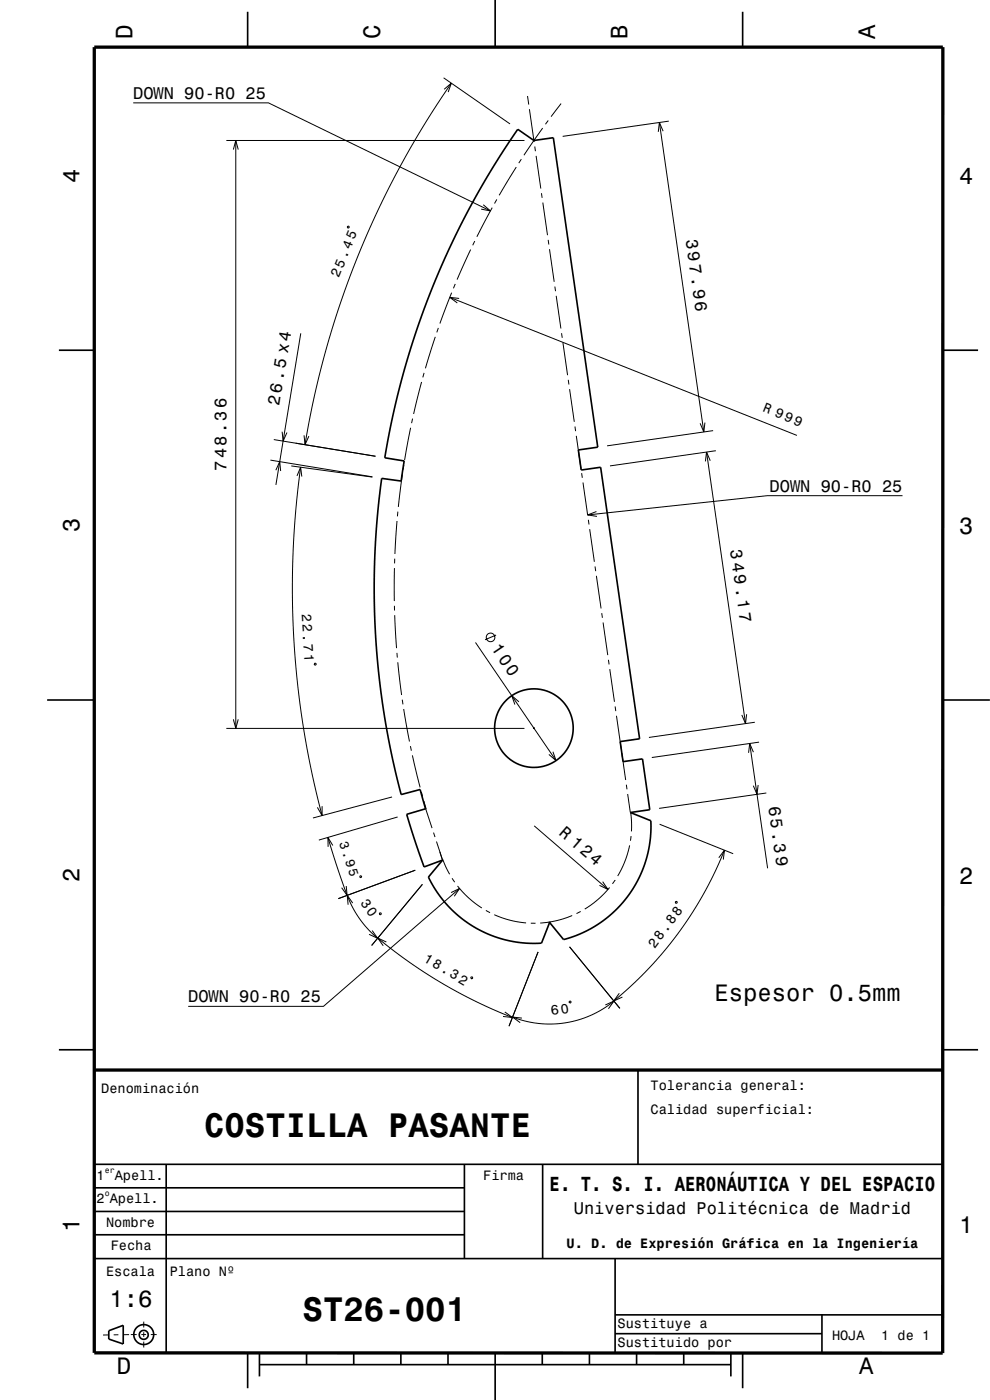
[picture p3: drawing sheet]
<svg xmlns="http://www.w3.org/2000/svg" width="210mm" height="297mm" viewBox="0 0 210 297" stroke-linecap="round" stroke-linejoin="round" font-family="sans-serif">
<g fill="none" stroke="#000" stroke-width=".21">
<path d="M94.1 16.5l14.1 9.8M94.2 18.9l1.5-1.3-.6 1.9M95.7 17.6l-5.6 8.6-5.1 8.9-4.8 9.4-4.3 9.8-3.8 10.3-2.8 9.1-2.6 10.4-2 10.2M28.3 21.8h28.6l47.1 22.9M48 29.8h63.3M49.5 31.7l.5-1.9 .5 1.9M50 29.8v124.7M109.5 35.4l-3.6 6M110.6 33.8l-.6 .8M111.9 20.4l.3 1.8M112.3 23.2l1 6.9M113.4 31.1l.2 1"/>
<path d="M113.7 33.1l1 6.9M115.1 27.2l-4 5.7M116.3 25.6l-.6 .8M119 22l-2.1 2.8M139.9 26l9.4 65.6M140.7 27.8l-.8-1.8-.3 2M141.9 25.7l-22.5 3.2M73.7 48h.3v.3h-.3zM99.8 52.9l-2.8 6.4M100.7 51.1l-.4 .9M102.5 43.4l1.5 1.3-1.9-.3M104.4 44l-3.2 6.2"/>
<path d="M105.4 42.3l-.5 .9M114.9 41l.1 1M115.1 43l1 6.9M116.3 50.9l.1 1M116.6 52.9l1 6.9M63.8 70.7l-5.3 32.2M90 79.1l-.3 1M92.3 71.5l-2.1 6.6M93 69.6l-.3 .9M95.4 63.1l73.6 29.3M95.8 62.1l-2.5 6.5M96.6 60.2l-.4 1"/>
<path d="M97.4 63.3l-2-.2 1.6 1.2M117.7 60.8l.1 1M118 62.8l1 6.9M119.1 70.7l.2 1M119.4 72.7l1 6.9M57.4 97.6l21.6 3.6M58.1 93.3l21.5 3.5M58.5 99.8l.8-1.9 .2 2M59.9 91.6l.1 2 .9-1.8M61.8 98.8l17.2 2.4M63.8 99.1l-1.1 9.2-.5 9-.2 10 .4 9 .8 9.2 1.3 9.4 1.7 9.1 2.1 9M64.5 92.4l.2 1.9 .8-1.8"/>
<path d="M85.7 98.6l-.2 1M87.1 90.8l-1.3 6.8M87.5 88.8l-.2 1M89.4 81l-1.7 6.8M120.5 80.6l.2 1M120.8 82.6l1 6.9M122 90.5l.1 1M122.2 92.5l1 6.9M149.5 89.7l-.2 1.9-.8-1.8M149.9 95.9l8.2 57.6M150.7 97.7l-.8-1.8-.3 2M151.3 91.4l-22.5 3.2"/>
<path d="M151.9 95.6l-22.5 3.2M63 101l.8-1.9 .2 2M83.7 118.5v1M84.2 110.5l-.4 7M84.4 108.5l-.1 1M85.4 100.6l-.9 6.9M123.4 100.4l.1 1M123.7 102.4l1 6.9M124.8 110.3l.1 1M125.1 112.3l1 6.9M126.5 108.5l-1.8 .7 1.9 .3M191.4 105.2h-28.6l-38.1 4"/>
<path d="M83.7 128.5v1M83.7 120.5l-.1 7M83.7 130.5l.4 7M84.2 138.5l.1 1M100.9 136.3l17 25.1M105.2 134.7l-2.3 1M126.2 120.2l.2 1M126.5 122.2l1 6.9M127.6 130.1l.2 1M127.9 132.1l1 6.9M129.1 140l.1 1M48 154.5h63.3"/>
<path d="M49.5 152.6l.5 1.9 .5-1.9M66.8 140.7l.3 .1-.2 .3-.2-.1zM84.4 140.5l.8 6.9M85.3 148.4l.2 1M85.6 150.4l1.3 6.9M87.1 158.3l.2 1M110.1 148.9l-1.5-1.3 .6 1.9M117.3 159.5l.6 1.9-1.5-1.3M129.3 142l1 6.9M130.5 149.9l.1 1M130.8 151.8l1 7M131.9 159.8l.8 5.7"/>
<path d="M158.4 151.5l-.3 2-.7-1.8M159 157.7l3.8 26.5M159.8 159.6l-.8-1.9-.2 2M160.1 153.2l-22.4 3.2M161 157.4l-22.7 3.3M68.3 171v2l-1-1.7M69.6 177.7l1.8 5.9 2.2 6.4M70.6 179.4l-1-1.7v2M83.2 169.1l-16.8 4.4M84.3 173.3l-16.7 4.9M87.5 160.2l1.6 6.8M89.4 168l.2 1"/>
<path d="M89.9 169.9l.5 1.8M90.3 171.6l1.3 4.1M92 176.6l.3 1M92.6 178.5l1.3 4.2M113.3 175.2l15.7 13.5M132.9 166.5l.1 1M133.1 168.4l.6 3.9M133.6 179.3l-.9 3.2-1.7 3.3M133.7 172.3v.1M133.8 172.3l.1 4.1M133.9 177.4l-.2 1M139.9 174.9l15.6 6.2"/>
<path d="M160.8 166.5l-.2 2-.8-1.8M162.6 168.2l-22.8 3.3M73.4 188l.2 2-1.1-1.7M73.7 189.9l1.1 2.6 1.5 2.5 2 2.3 1.8 1.7M74.8 191.6l-1.1-1.7 .1 2M76.4 185.8l.3 .1-.1 .2h-.3zM78.9 197.4l1.2 1.6-1.8-.8M80.1 199l6.4 4.9 6.7 4.3 7.9 4.3 7.6 3.4M80.5 193.7h.3v.3h-.3zM82 199.8l-1.9-.8 1.2 1.6M88.1 184.6l-16.3 6M89.6 187.6l-10.8 13"/>
<path d="M93.3 180.7l.5 1.6M93.9 182.3l1.5 3.2M95.7 189.4l1.8-.9-1.1 1.6M95.9 186.3l.6 .8M97 187.9l2.4 2.6 2.8 2.1M97.5 188.5l-28.9 25h-28.7M103.1 193.1l.8 .5M104.9 194l3.3 1.2 3.4 .6M112.6 195.8l1 .1M121.4 194.2l-3.1 1.1-3.7 .5M123.2 193.4l-.9 .4M127.8 187l1.2 1.7-1.8-.9"/>
<path d="M129.3 188.3l-2.4 2.5-2.9 2.1M130.5 186.7l-.6 .8M143.3 191.3h.3v.3h-.3zM152.5 182l1.2-1.6-.3 2M153.7 180.4l-2.2 4.9-2.3 4.4-2.3 3.8-3.1 4.6-3.3 4.1-3.1 3.5-3.4 3.4-3.8 3.2M99.9 207.3h.3v.3h-.3zM107.1 214.7l1.6 1.2-2-.3M110.7 216l-2-.2 1.6 1.1M114.1 201.9l-6.1 15.8M120.8 200.9l10.7 13M120.8 212.4l.3 .1-.1 .3-.3-.1zM128.4 213.2l1.8-.8-1.1 1.6"/>
<path d="M130.2 212.4l-2.3 1.6-2.4 1.3-2.3 .9-2.9 .7-2.8 .3-3.2-.1-2.7-.4-2.9-.9M131.4 210.7l-1.2 1.6 1.8-.8M23.1 283.2h-1.2M25.1 283.2h-1M27.4 283.1l-1.3 .1M27.7 283.1h1.3M30 283.1h1M30.5 280.4v1.2M30.5 282.6v1M30.5 284.6v1.3M32 283.1h1.2"/>
<circle cx="104.1" cy="135.2" r=".91"/>
</g>
<g fill="none" stroke="#000" stroke-width=".35">
<path d="M52.5 2.5v7.5M105 0v10M157.5 2.5v7.5M109.8 27.4l3.5 2.4 4.1-.6 9.4 65.7-4.1 .6 .6 4.2 4.1-.6 8.3 57.6-4.1 .6 .6 4.3 4.1-.6 1.5 10.8-4.1 .6 4.4 1.7v.6l-.1 2.7-.3 2-.5 2.5-.8 2.3-.9 2.1-1.2 2.2-1.3 1.8-1.6 1.9-2.4 2.3-2.8 2-3.1 1.6-3.5 1.2-3-3.6-1.7 4.4h-1l-3.5-.1-3.4-.7-3.4-1.1-3.1-1.6-2.8-2-2.6-2.4-2.2-2.7-1.9-3.2-.1-.2 3-3.6-3.9 1.4-3.7-11.1 4-1.2-1.2-4.1-4 1.1-2.2-9.4-1.7-9.6-1.2-9.7-.6-10.7v-7.8l.2-6 .6-7 .7-6.4 .1-.5 4.1 .6 .6-4.3-4.1-.7 2-10.1 2.9-11.1 1.9-6 2.5-6.8 2.5-6.2 3.1-6.6 3.1-6.3 3.2-5.6 3.3-5.4zM12.5 74.3h7.5M200 74.3h7.5M10 148.5h10M200 148.5h10M12.5 222.7h7.5M135.3 227v20M200 222.7h7.5M19.9 247h180"/>
<path d="M19.9 257h78.7M19.9 252h78.6M35.2 247v40M98.5 247v20M115.1 247v20M19.9 267h180M19.9 261.9h78.7M130.5 267v20M130.5 278.9h69.4M174.4 278.9v8.1M23.1 282.3l3-1.1v3.9l-3-1zM52.5 287v7.5"/>
<path d="M55 289.5h100M55 287v5M65 287v2.5M75 287v2.5M85 287v2.5M95 287v2.5M105 287v10M115 287v2.5M125 287v2.5M130.5 282.9h43.9M135 287v2.5M145 287v2.5"/>
<path d="M155 287v5M157.5 287v7.5"/>
<circle cx="113.3" cy="154.5" r="8.3"/>
<circle cx="30.5" cy="283.2" r=".96"/>
<circle cx="30.5" cy="283.1" r="2.11"/>
</g>
<path d="M20 10h180v277h-180zM19.9 227h180" fill="none" stroke="#000" stroke-width=".7" stroke-linecap="butt"/>
<g fill="#000">
<path d="M113.1 29.6h.3v.4h-.3z" fill-rule="evenodd"/>
<path d="M113.1 154.3h.3v.4h-.3z" fill-rule="evenodd"/>
<path d="M116.4 195.5h.4v.4h-.4z" fill-rule="evenodd"/>
</g>
<g font-size="7.2">
<text x="43.3" y="241.1">COSTILLA PASANTE</text>
<text x="64.2" y="280.1">ST26-001</text>
</g>
<g font-size="5">
<text x="28.1" y="8.2" transform="rotate(-90 28.1 8.2)">D</text>
<text x="80.6" y="8.2" transform="rotate(-90 80.6 8.2)">C</text>
<text x="133.1" y="8.2" transform="rotate(-90 133.1 8.2)">B</text>
<text x="185.6" y="8.2" transform="rotate(-90 185.6 8.2)">A</text>
<text x="16.8" y="38.7" transform="rotate(-90 16.8 38.7)">4</text>
<text x="203.5" y="39">4</text>
<text x="16.8" y="112.9" transform="rotate(-90 16.8 112.9)">3</text>
<text x="203.5" y="113.2">3</text>
<text x="16.8" y="187.1" transform="rotate(-90 16.8 187.1)">2</text>
<text x="203.5" y="187.4">2</text>
<text x="151.6" y="212.4">Espesor 0.5mm</text>
<text x="16.8" y="261.3" transform="rotate(-90 16.8 261.3)">1</text>
<text x="203.5" y="261.6">1</text>
<text x="23.3" y="277.4">1:6</text>
<text x="24.8" y="291.5">D</text>
<text x="182.3" y="291.5">A</text>
</g>
<text font-size="4.3" x="116.6" y="252.7">E. T. S. I. AERONÁUTICA Y DEL ESPACIO</text>
<g font-size="3.6">
<text x="28.3" y="21">DOWN 90-R0 25</text>
<text x="145.5" y="50.8" transform="rotate(82 145.5 50.8)">397.96</text>
<text x="59.2" y="86.2" transform="rotate(-81 59.2 86.2)">26.5 x4</text>
<text x="48" y="99.9" transform="rotate(-90 48 99.9)">748.36</text>
<text x="163.3" y="104.3">DOWN 90-R0 25</text>
<text x="154.9" y="116.7" transform="rotate(82 154.9 116.7)">349.17</text>
<text x="104.1" y="137.5" transform="rotate(56 104.1 137.5)">100</text>
<text x="163" y="171.2" transform="rotate(82 163 171.2)">65.39</text>
<text x="118.4" y="176.9" transform="rotate(41 118.4 176.9)">R 124</text>
<text x="39.9" y="212.6">DOWN 90-R0 25</text>
<text x="121.7" y="257.5">Universidad Politécnica de Madrid</text>
</g>
<g font-size="2.9">
<text x="71.9" y="59" transform="rotate(-68 71.9 59)">25.45</text>
<text x="161.7" y="87.3" transform="rotate(22 161.7 87.3)">R 999</text>
<text x="64" y="130.3" transform="rotate(87 64 130.3)">22.71</text>
<text x="76.4" y="191.6" transform="rotate(55 76.4 191.6)">30</text>
<text x="89.7" y="203.9" transform="rotate(31 89.7 203.9)">18.32</text>
<text x="138.9" y="201.4" transform="rotate(-54 138.9 201.4)">28.88</text>
<text x="117" y="215.4" transform="rotate(-9 117 215.4)">60</text>
<text x="21.5" y="231.8">Denominación</text>
<text x="138" y="231.3">Tolerancia general:</text>
<text x="138" y="236.3">Calidad superficial:</text>
<text x="20.5" y="250.3">1</text>
<text x="24.3" y="250.3">Apell.</text>
<text x="102.5" y="250.3">Firma</text>
<text x="20.5" y="255.3">2 Apell.</text>
<text x="22.5" y="260.3">Nombre</text>
<text x="23.5" y="265.3">Fecha</text>
<text x="120.2" y="264.8">U. D. de Expresión Gráfica en la Ingeniería</text>
<text x="22.5" y="270.8">Escala</text>
<text x="36" y="270.8">Plano Nº</text>
<text x="131" y="281.8">Sustituye a</text>
<text x="131" y="285.8">Sustituido por</text>
<text x="176.5" y="284.3">HOJA</text>
<text x="186.9" y="284.3">1 de 1</text>
</g>
<text font-size="2.7" x="72" y="178.9" transform="rotate(72 72 178.9)">3.95</text>
<g font-size="1.7">
<text x="22.2" y="248.8">er</text>
<text x="22.2" y="253.8">o</text>
</g>
</svg>
